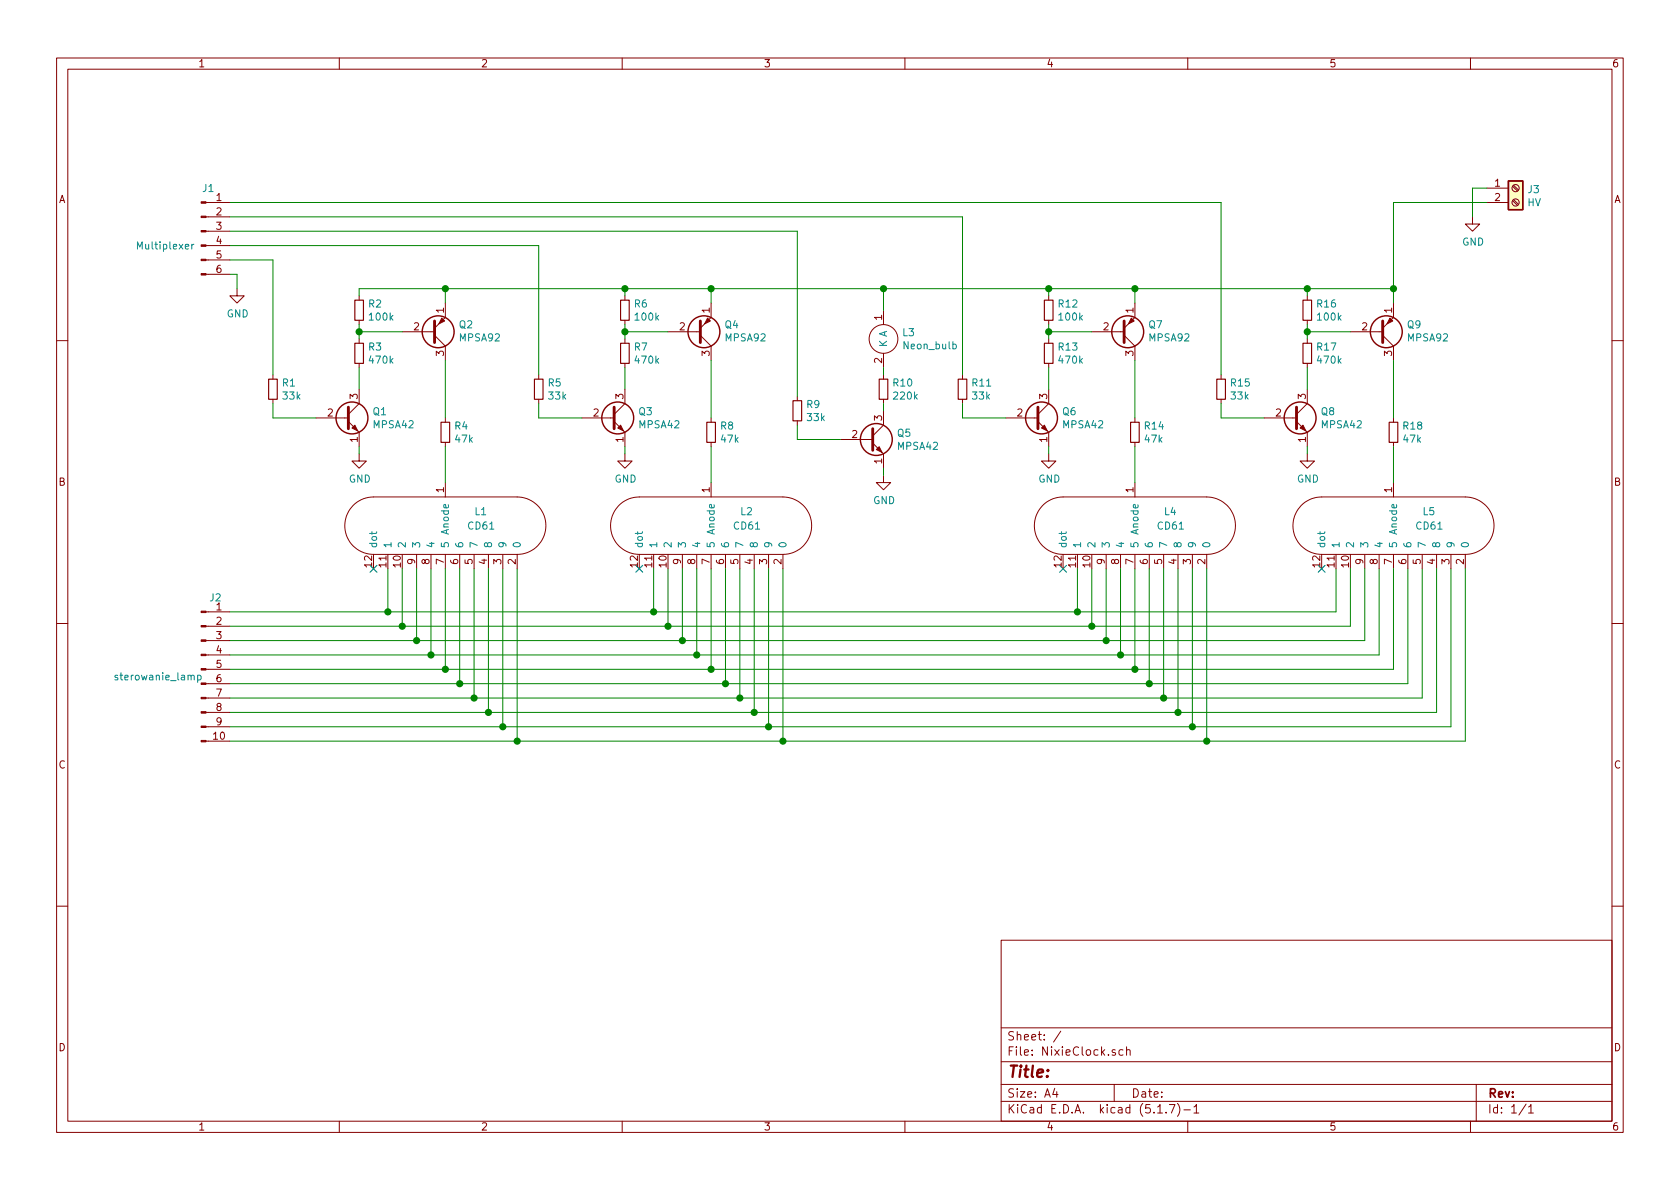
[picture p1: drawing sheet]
EESchema Schematic File Version 4
LIBS:NixieClock-cache
EELAYER 29 0
EELAYER END
$Descr A4 11693 8268
encoding utf-8
Sheet 1 1
Title ""
Date ""
Rev ""
Comp ""
Comment1 ""
Comment2 ""
Comment3 ""
Comment4 ""
$EndDescr
$Comp
L Connector:Conn_01x06_Male J1
U 1 1
P 1400 1600
F 0 "J1" H 1450 1900 50  0000 C CNN
F 1 "Multiplexer" H 1150 1500 50  0000 C CNN
F 2 "Connector_PinHeader_2.54mm:PinHeader_1x06_P2.54mm_Vertical" H 1400 1600 50  0001 C CNN
F 3 "~" H 1400 1600 50  0001 C CNN
	1    1400 1600
	1    0    0    -1  
$EndComp
$Comp
L Transistor_BJT:MPSA42 Q1
U 1 1
P 2400 2900
F 0 "Q1" H 2591 2946 50  0000 L CNN
F 1 "MPSA42" H 2591 2855 50  0000 L CNN
F 2 "Package_TO_SOT_THT:TO-92_Inline" H 2600 2825 50  0001 L CIN
F 3 "http://www.onsemi.com/pub_link/Collateral/MPSA42-D.PDF" H 2400 2900 50  0001 L CNN
	1    2400 2900
	1    0    0    -1  
$EndComp
$Comp
L Device:R_Small R1
U 1 1
P 1900 2700
F 0 "R1" H 1959 2746 50  0000 L CNN
F 1 "33k" H 1959 2655 50  0000 L CNN
F 2 "Resistor_SMD:R_1206_3216Metric_Pad1.42x1.75mm_HandSolder" H 1900 2700 50  0001 C CNN
F 3 "~" H 1900 2700 50  0001 C CNN
	1    1900 2700
	1    0    0    -1  
$EndComp
$Comp
L Device:R_Small R3
U 1 1
P 2500 2450
F 0 "R3" H 2559 2496 50  0000 L CNN
F 1 "470k" H 2559 2405 50  0000 L CNN
F 2 "Resistor_SMD:R_1206_3216Metric_Pad1.42x1.75mm_HandSolder" H 2500 2450 50  0001 C CNN
F 3 "~" H 2500 2450 50  0001 C CNN
	1    2500 2450
	1    0    0    -1  
$EndComp
$Comp
L Device:R_Small R2
U 1 1
P 2500 2150
F 0 "R2" H 2559 2196 50  0000 L CNN
F 1 "100k" H 2559 2105 50  0000 L CNN
F 2 "Resistor_SMD:R_1206_3216Metric_Pad1.42x1.75mm_HandSolder" H 2500 2150 50  0001 C CNN
F 3 "~" H 2500 2150 50  0001 C CNN
	1    2500 2150
	1    0    0    -1  
$EndComp
$Comp
L Device:R_Small R4
U 1 1
P 3100 3000
F 0 "R4" H 3159 3046 50  0000 L CNN
F 1 "47k" H 3159 2955 50  0000 L CNN
F 2 "Resistor_SMD:R_1206_3216Metric_Pad1.42x1.75mm_HandSolder" H 3100 3000 50  0001 C CNN
F 3 "~" H 3100 3000 50  0001 C CNN
	1    3100 3000
	1    0    0    -1  
$EndComp
$Comp
L power:GND #PWR0101
U 1 1
P 2500 3150
F 0 "#PWR0101" H 2500 2900 50  0001 C CNN
F 1 "GND" H 2505 2977 50  0000 C CNN
F 2 "" H 2500 3150 50  0001 C CNN
F 3 "" H 2500 3150 50  0001 C CNN
	1    2500 3150
	1    0    0    -1  
$EndComp
$Comp
L power:GND #PWR0102
U 1 1
P 1650 2000
F 0 "#PWR0102" H 1650 1750 50  0001 C CNN
F 1 "GND" H 1655 1827 50  0000 C CNN
F 2 "" H 1650 2000 50  0001 C CNN
F 3 "" H 1650 2000 50  0001 C CNN
	1    1650 2000
	1    0    0    -1  
$EndComp
Wire Wire Line
	1600 1900 1650 1900
Wire Wire Line
	1650 1900 1650 2000
$Comp
L Transistor_BJT:MPSA92 Q2
U 1 1
P 3000 2300
F 0 "Q2" H 3191 2254 50  0000 L CNN
F 1 "MPSA92" H 3191 2345 50  0000 L CNN
F 2 "Package_TO_SOT_THT:TO-92_Inline" H 3200 2225 50  0001 L CIN
F 3 "http://www.onsemi.com/pub_link/Collateral/MPSA92-D.PDF" H 3000 2300 50  0001 L CNN
	1    3000 2300
	1    0    0    1   
$EndComp
Wire Wire Line
	1900 2800 1900 2900
Wire Wire Line
	1900 2900 2200 2900
Wire Wire Line
	2500 3100 2500 3150
Wire Wire Line
	2500 2700 2500 2550
Wire Wire Line
	2800 2300 2500 2300
Wire Wire Line
	2500 2300 2500 2350
Wire Wire Line
	2500 2250 2500 2300
Connection ~ 2500 2300
Wire Wire Line
	2500 2050 2500 2000
Wire Wire Line
	2500 2000 3100 2000
Wire Wire Line
	3100 2000 3100 2100
Wire Wire Line
	3100 2500 3100 2900
$Comp
L WK_lib:CD61 L1
U 1 1
P 3100 3650
F 0 "L1" H 3300 3750 50  0000 L CNN
F 1 "CD61" H 3250 3650 50  0000 L CNN
F 2 "WK_lib:CD61_nixie" H 3100 3750 50  0001 C CNN
F 3 "" H 3100 3750 50  0001 C CNN
	1    3100 3650
	1    0    0    -1  
$EndComp
Wire Wire Line
	3100 3100 3100 3350
$Comp
L Transistor_BJT:MPSA42 Q3
U 1 1
P 4250 2900
F 0 "Q3" H 4441 2946 50  0000 L CNN
F 1 "MPSA42" H 4441 2855 50  0000 L CNN
F 2 "Package_TO_SOT_THT:TO-92_Inline" H 4450 2825 50  0001 L CIN
F 3 "http://www.onsemi.com/pub_link/Collateral/MPSA42-D.PDF" H 4250 2900 50  0001 L CNN
	1    4250 2900
	1    0    0    -1  
$EndComp
$Comp
L Device:R_Small R5
U 1 1
P 3750 2700
F 0 "R5" H 3809 2746 50  0000 L CNN
F 1 "33k" H 3809 2655 50  0000 L CNN
F 2 "Resistor_SMD:R_1206_3216Metric_Pad1.42x1.75mm_HandSolder" H 3750 2700 50  0001 C CNN
F 3 "~" H 3750 2700 50  0001 C CNN
	1    3750 2700
	1    0    0    -1  
$EndComp
$Comp
L Device:R_Small R7
U 1 1
P 4350 2450
F 0 "R7" H 4409 2496 50  0000 L CNN
F 1 "470k" H 4409 2405 50  0000 L CNN
F 2 "Resistor_SMD:R_1206_3216Metric_Pad1.42x1.75mm_HandSolder" H 4350 2450 50  0001 C CNN
F 3 "~" H 4350 2450 50  0001 C CNN
	1    4350 2450
	1    0    0    -1  
$EndComp
$Comp
L Device:R_Small R6
U 1 1
P 4350 2150
F 0 "R6" H 4409 2196 50  0000 L CNN
F 1 "100k" H 4409 2105 50  0000 L CNN
F 2 "Resistor_SMD:R_1206_3216Metric_Pad1.42x1.75mm_HandSolder" H 4350 2150 50  0001 C CNN
F 3 "~" H 4350 2150 50  0001 C CNN
	1    4350 2150
	1    0    0    -1  
$EndComp
$Comp
L Device:R_Small R8
U 1 1
P 4950 3000
F 0 "R8" H 5009 3046 50  0000 L CNN
F 1 "47k" H 5009 2955 50  0000 L CNN
F 2 "Resistor_SMD:R_1206_3216Metric_Pad1.42x1.75mm_HandSolder" H 4950 3000 50  0001 C CNN
F 3 "~" H 4950 3000 50  0001 C CNN
	1    4950 3000
	1    0    0    -1  
$EndComp
$Comp
L power:GND #PWR0103
U 1 1
P 4350 3150
F 0 "#PWR0103" H 4350 2900 50  0001 C CNN
F 1 "GND" H 4355 2977 50  0000 C CNN
F 2 "" H 4350 3150 50  0001 C CNN
F 3 "" H 4350 3150 50  0001 C CNN
	1    4350 3150
	1    0    0    -1  
$EndComp
$Comp
L Transistor_BJT:MPSA92 Q4
U 1 1
P 4850 2300
F 0 "Q4" H 5041 2254 50  0000 L CNN
F 1 "MPSA92" H 5041 2345 50  0000 L CNN
F 2 "Package_TO_SOT_THT:TO-92_Inline" H 5050 2225 50  0001 L CIN
F 3 "http://www.onsemi.com/pub_link/Collateral/MPSA92-D.PDF" H 4850 2300 50  0001 L CNN
	1    4850 2300
	1    0    0    1   
$EndComp
Wire Wire Line
	3750 2800 3750 2900
Wire Wire Line
	3750 2900 4050 2900
Wire Wire Line
	4350 3100 4350 3150
Wire Wire Line
	4350 2700 4350 2550
Wire Wire Line
	4650 2300 4350 2300
Wire Wire Line
	4350 2300 4350 2350
Wire Wire Line
	4350 2250 4350 2300
Connection ~ 4350 2300
Wire Wire Line
	4350 2050 4350 2000
Wire Wire Line
	4350 2000 4950 2000
Wire Wire Line
	4950 2000 4950 2100
Wire Wire Line
	4950 2500 4950 2900
$Comp
L WK_lib:CD61 L2
U 1 1
P 4950 3650
F 0 "L2" H 5150 3750 50  0000 L CNN
F 1 "CD61" H 5100 3650 50  0000 L CNN
F 2 "WK_lib:CD61_nixie" H 4950 3750 50  0001 C CNN
F 3 "" H 4950 3750 50  0001 C CNN
	1    4950 3650
	1    0    0    -1  
$EndComp
Wire Wire Line
	4950 3100 4950 3350
$Comp
L Transistor_BJT:MPSA42 Q6
U 1 1
P 7200 2900
F 0 "Q6" H 7391 2946 50  0000 L CNN
F 1 "MPSA42" H 7391 2855 50  0000 L CNN
F 2 "Package_TO_SOT_THT:TO-92_Inline" H 7400 2825 50  0001 L CIN
F 3 "http://www.onsemi.com/pub_link/Collateral/MPSA42-D.PDF" H 7200 2900 50  0001 L CNN
	1    7200 2900
	1    0    0    -1  
$EndComp
$Comp
L Device:R_Small R11
U 1 1
P 6700 2700
F 0 "R11" H 6759 2746 50  0000 L CNN
F 1 "33k" H 6759 2655 50  0000 L CNN
F 2 "Resistor_SMD:R_1206_3216Metric_Pad1.42x1.75mm_HandSolder" H 6700 2700 50  0001 C CNN
F 3 "~" H 6700 2700 50  0001 C CNN
	1    6700 2700
	1    0    0    -1  
$EndComp
$Comp
L Device:R_Small R13
U 1 1
P 7300 2450
F 0 "R13" H 7359 2496 50  0000 L CNN
F 1 "470k" H 7359 2405 50  0000 L CNN
F 2 "Resistor_SMD:R_1206_3216Metric_Pad1.42x1.75mm_HandSolder" H 7300 2450 50  0001 C CNN
F 3 "~" H 7300 2450 50  0001 C CNN
	1    7300 2450
	1    0    0    -1  
$EndComp
$Comp
L Device:R_Small R12
U 1 1
P 7300 2150
F 0 "R12" H 7359 2196 50  0000 L CNN
F 1 "100k" H 7359 2105 50  0000 L CNN
F 2 "Resistor_SMD:R_1206_3216Metric_Pad1.42x1.75mm_HandSolder" H 7300 2150 50  0001 C CNN
F 3 "~" H 7300 2150 50  0001 C CNN
	1    7300 2150
	1    0    0    -1  
$EndComp
$Comp
L Device:R_Small R14
U 1 1
P 7900 3000
F 0 "R14" H 7959 3046 50  0000 L CNN
F 1 "47k" H 7959 2955 50  0000 L CNN
F 2 "Resistor_SMD:R_1206_3216Metric_Pad1.42x1.75mm_HandSolder" H 7900 3000 50  0001 C CNN
F 3 "~" H 7900 3000 50  0001 C CNN
	1    7900 3000
	1    0    0    -1  
$EndComp
$Comp
L power:GND #PWR0104
U 1 1
P 7300 3150
F 0 "#PWR0104" H 7300 2900 50  0001 C CNN
F 1 "GND" H 7305 2977 50  0000 C CNN
F 2 "" H 7300 3150 50  0001 C CNN
F 3 "" H 7300 3150 50  0001 C CNN
	1    7300 3150
	1    0    0    -1  
$EndComp
$Comp
L Transistor_BJT:MPSA92 Q7
U 1 1
P 7800 2300
F 0 "Q7" H 7991 2254 50  0000 L CNN
F 1 "MPSA92" H 7991 2345 50  0000 L CNN
F 2 "Package_TO_SOT_THT:TO-92_Inline" H 8000 2225 50  0001 L CIN
F 3 "http://www.onsemi.com/pub_link/Collateral/MPSA92-D.PDF" H 7800 2300 50  0001 L CNN
	1    7800 2300
	1    0    0    1   
$EndComp
Wire Wire Line
	6700 2800 6700 2900
Wire Wire Line
	6700 2900 7000 2900
Wire Wire Line
	7300 3100 7300 3150
Wire Wire Line
	7300 2700 7300 2550
Wire Wire Line
	7600 2300 7300 2300
Wire Wire Line
	7300 2300 7300 2350
Wire Wire Line
	7300 2250 7300 2300
Connection ~ 7300 2300
Wire Wire Line
	7300 2050 7300 2000
Wire Wire Line
	7300 2000 7900 2000
Wire Wire Line
	7900 2000 7900 2100
Wire Wire Line
	7900 2500 7900 2900
$Comp
L WK_lib:CD61 L4
U 1 1
P 7900 3650
F 0 "L4" H 8100 3750 50  0000 L CNN
F 1 "CD61" H 8050 3650 50  0000 L CNN
F 2 "WK_lib:CD61_nixie" H 7900 3750 50  0001 C CNN
F 3 "" H 7900 3750 50  0001 C CNN
	1    7900 3650
	1    0    0    -1  
$EndComp
Wire Wire Line
	7900 3100 7900 3350
$Comp
L Transistor_BJT:MPSA42 Q8
U 1 1
P 9000 2900
F 0 "Q8" H 9191 2946 50  0000 L CNN
F 1 "MPSA42" H 9191 2855 50  0000 L CNN
F 2 "Package_TO_SOT_THT:TO-92_Inline" H 9200 2825 50  0001 L CIN
F 3 "http://www.onsemi.com/pub_link/Collateral/MPSA42-D.PDF" H 9000 2900 50  0001 L CNN
	1    9000 2900
	1    0    0    -1  
$EndComp
$Comp
L Device:R_Small R15
U 1 1
P 8500 2700
F 0 "R15" H 8559 2746 50  0000 L CNN
F 1 "33k" H 8559 2655 50  0000 L CNN
F 2 "Resistor_SMD:R_1206_3216Metric_Pad1.42x1.75mm_HandSolder" H 8500 2700 50  0001 C CNN
F 3 "~" H 8500 2700 50  0001 C CNN
	1    8500 2700
	1    0    0    -1  
$EndComp
$Comp
L Device:R_Small R17
U 1 1
P 9100 2450
F 0 "R17" H 9159 2496 50  0000 L CNN
F 1 "470k" H 9159 2405 50  0000 L CNN
F 2 "Resistor_SMD:R_1206_3216Metric_Pad1.42x1.75mm_HandSolder" H 9100 2450 50  0001 C CNN
F 3 "~" H 9100 2450 50  0001 C CNN
	1    9100 2450
	1    0    0    -1  
$EndComp
$Comp
L Device:R_Small R16
U 1 1
P 9100 2150
F 0 "R16" H 9159 2196 50  0000 L CNN
F 1 "100k" H 9159 2105 50  0000 L CNN
F 2 "Resistor_SMD:R_1206_3216Metric_Pad1.42x1.75mm_HandSolder" H 9100 2150 50  0001 C CNN
F 3 "~" H 9100 2150 50  0001 C CNN
	1    9100 2150
	1    0    0    -1  
$EndComp
$Comp
L Device:R_Small R18
U 1 1
P 9700 3000
F 0 "R18" H 9759 3046 50  0000 L CNN
F 1 "47k" H 9759 2955 50  0000 L CNN
F 2 "Resistor_SMD:R_1206_3216Metric_Pad1.42x1.75mm_HandSolder" H 9700 3000 50  0001 C CNN
F 3 "~" H 9700 3000 50  0001 C CNN
	1    9700 3000
	1    0    0    -1  
$EndComp
$Comp
L power:GND #PWR0105
U 1 1
P 9100 3150
F 0 "#PWR0105" H 9100 2900 50  0001 C CNN
F 1 "GND" H 9105 2977 50  0000 C CNN
F 2 "" H 9100 3150 50  0001 C CNN
F 3 "" H 9100 3150 50  0001 C CNN
	1    9100 3150
	1    0    0    -1  
$EndComp
$Comp
L Transistor_BJT:MPSA92 Q9
U 1 1
P 9600 2300
F 0 "Q9" H 9791 2254 50  0000 L CNN
F 1 "MPSA92" H 9791 2345 50  0000 L CNN
F 2 "Package_TO_SOT_THT:TO-92_Inline" H 9800 2225 50  0001 L CIN
F 3 "http://www.onsemi.com/pub_link/Collateral/MPSA92-D.PDF" H 9600 2300 50  0001 L CNN
	1    9600 2300
	1    0    0    1   
$EndComp
Wire Wire Line
	8500 2800 8500 2900
Wire Wire Line
	8500 2900 8800 2900
Wire Wire Line
	9100 3100 9100 3150
Wire Wire Line
	9100 2700 9100 2550
Wire Wire Line
	9400 2300 9100 2300
Wire Wire Line
	9100 2300 9100 2350
Wire Wire Line
	9100 2250 9100 2300
Connection ~ 9100 2300
Wire Wire Line
	9100 2050 9100 2000
Wire Wire Line
	9100 2000 9700 2000
Wire Wire Line
	9700 2000 9700 2100
Wire Wire Line
	9700 2500 9700 2900
$Comp
L WK_lib:CD61 L5
U 1 1
P 9700 3650
F 0 "L5" H 9900 3750 50  0000 L CNN
F 1 "CD61" H 9850 3650 50  0000 L CNN
F 2 "WK_lib:CD61_nixie" H 9700 3750 50  0001 C CNN
F 3 "" H 9700 3750 50  0001 C CNN
	1    9700 3650
	1    0    0    -1  
$EndComp
Wire Wire Line
	9700 3100 9700 3350
Wire Wire Line
	1600 1800 1900 1800
Wire Wire Line
	1900 1800 1900 2600
Wire Wire Line
	1600 1700 3750 1700
Wire Wire Line
	3750 1700 3750 2600
Wire Wire Line
	1600 1500 6700 1500
Wire Wire Line
	6700 1500 6700 2600
Wire Wire Line
	1600 1400 8500 1400
Wire Wire Line
	8500 1400 8500 2600
$Comp
L WK_lib:Neon_bulb L3
U 1 1
P 6150 2350
F 0 "L3" H 6278 2396 50  0000 L CNN
F 1 "Neon_bulb" H 6278 2305 50  0000 L CNN
F 2 "WK_lib:neon_lamp" H 6500 2350 50  0001 C CNN
F 3 "" H 6500 2350 50  0001 C CNN
	1    6150 2350
	1    0    0    -1  
$EndComp
$Comp
L Transistor_BJT:MPSA42 Q5
U 1 1
P 6050 3050
F 0 "Q5" H 6241 3096 50  0000 L CNN
F 1 "MPSA42" H 6241 3005 50  0000 L CNN
F 2 "Package_TO_SOT_THT:TO-92_Inline" H 6250 2975 50  0001 L CIN
F 3 "http://www.onsemi.com/pub_link/Collateral/MPSA42-D.PDF" H 6050 3050 50  0001 L CNN
	1    6050 3050
	1    0    0    -1  
$EndComp
$Comp
L Device:R_Small R9
U 1 1
P 5550 2850
F 0 "R9" H 5609 2896 50  0000 L CNN
F 1 "33k" H 5609 2805 50  0000 L CNN
F 2 "Resistor_SMD:R_1206_3216Metric_Pad1.42x1.75mm_HandSolder" H 5550 2850 50  0001 C CNN
F 3 "~" H 5550 2850 50  0001 C CNN
	1    5550 2850
	1    0    0    -1  
$EndComp
$Comp
L Device:R_Small R10
U 1 1
P 6150 2700
F 0 "R10" H 6209 2746 50  0000 L CNN
F 1 "220k" H 6209 2655 50  0000 L CNN
F 2 "Resistor_SMD:R_1206_3216Metric_Pad1.42x1.75mm_HandSolder" H 6150 2700 50  0001 C CNN
F 3 "~" H 6150 2700 50  0001 C CNN
	1    6150 2700
	1    0    0    -1  
$EndComp
$Comp
L power:GND #PWR0106
U 1 1
P 6150 3300
F 0 "#PWR0106" H 6150 3050 50  0001 C CNN
F 1 "GND" H 6155 3127 50  0000 C CNN
F 2 "" H 6150 3300 50  0001 C CNN
F 3 "" H 6150 3300 50  0001 C CNN
	1    6150 3300
	1    0    0    -1  
$EndComp
Wire Wire Line
	5550 2950 5550 3050
Wire Wire Line
	5550 3050 5850 3050
Wire Wire Line
	6150 3250 6150 3300
Wire Wire Line
	6150 2600 6150 2550
Wire Wire Line
	6150 2850 6150 2800
Wire Wire Line
	1600 1600 5550 1600
Wire Wire Line
	5550 1600 5550 2750
Wire Wire Line
	6150 2150 6150 2000
Wire Wire Line
	6150 2000 4950 2000
Connection ~ 4950 2000
Wire Wire Line
	6150 2000 7300 2000
Connection ~ 6150 2000
Connection ~ 7300 2000
Wire Wire Line
	7900 2000 9100 2000
Connection ~ 7900 2000
Connection ~ 9100 2000
Wire Wire Line
	4350 2000 3100 2000
Connection ~ 4350 2000
Connection ~ 3100 2000
Wire Wire Line
	9700 1400 9700 2000
Connection ~ 9700 2000
NoConn ~ 2600 3950
NoConn ~ 4450 3950
NoConn ~ 7400 3950
NoConn ~ 9200 3950
$Comp
L Connector:Conn_01x10_Male J2
U 1 1
P 1400 4650
F 0 "J2" H 1500 5150 50  0000 C CNN
F 1 "sterowanie_lamp" H 1100 4600 50  0000 C CNN
F 2 "Connector_PinHeader_2.54mm:PinHeader_1x10_P2.54mm_Vertical" H 1400 4650 50  0001 C CNN
F 3 "~" H 1400 4650 50  0001 C CNN
	1    1400 4650
	1    0    0    -1  
$EndComp
Wire Wire Line
	2700 4250 2700 3950
Wire Wire Line
	2800 4350 2800 3950
Wire Wire Line
	2900 4450 2900 3950
Wire Wire Line
	3000 4550 3000 3950
Wire Wire Line
	3100 4650 3100 3950
Wire Wire Line
	3200 4750 3200 3950
Wire Wire Line
	3300 4850 3300 3950
Wire Wire Line
	3400 4950 3400 3950
Wire Wire Line
	3500 3950 3500 5050
Wire Wire Line
	3600 5150 3600 3950
Wire Wire Line
	2700 4250 4550 4250
Wire Wire Line
	4550 4250 4550 3950
Connection ~ 2700 4250
Wire Wire Line
	4550 4250 7500 4250
Wire Wire Line
	7500 4250 7500 3950
Connection ~ 4550 4250
Wire Wire Line
	7500 4250 9300 4250
Wire Wire Line
	9300 4250 9300 3950
Connection ~ 7500 4250
Wire Wire Line
	2800 4350 4650 4350
Wire Wire Line
	4650 4350 4650 3950
Connection ~ 2800 4350
Wire Wire Line
	4650 4350 7600 4350
Wire Wire Line
	7600 4350 7600 3950
Connection ~ 4650 4350
Wire Wire Line
	7600 4350 9400 4350
Wire Wire Line
	9400 4350 9400 3950
Connection ~ 7600 4350
Wire Wire Line
	9500 3950 9500 4450
Wire Wire Line
	9500 4450 7700 4450
Connection ~ 2900 4450
Wire Wire Line
	9600 4550 9600 3950
Connection ~ 3000 4550
Wire Wire Line
	9700 3950 9700 4650
Connection ~ 3100 4650
Wire Wire Line
	3200 4750 5050 4750
Wire Wire Line
	9800 4750 9800 3950
Connection ~ 3200 4750
Wire Wire Line
	9900 3950 9900 4850
Wire Wire Line
	9900 4850 8100 4850
Connection ~ 3300 4850
Wire Wire Line
	3400 4950 5250 4950
Wire Wire Line
	10000 4950 10000 3950
Connection ~ 3400 4950
Wire Wire Line
	10100 3950 10100 5050
Wire Wire Line
	10100 5050 8300 5050
Connection ~ 3500 5050
Wire Wire Line
	3600 5150 5450 5150
Wire Wire Line
	10200 5150 10200 3950
Connection ~ 3600 5150
Wire Wire Line
	7700 3950 7700 4450
Connection ~ 7700 4450
Wire Wire Line
	7700 4450 4750 4450
Wire Wire Line
	9700 4650 7900 4650
Wire Wire Line
	3000 4550 4850 4550
Wire Wire Line
	7800 3950 7800 4550
Connection ~ 7800 4550
Wire Wire Line
	7800 4550 9600 4550
Wire Wire Line
	7900 3950 7900 4650
Connection ~ 7900 4650
Wire Wire Line
	7900 4650 4950 4650
Wire Wire Line
	8000 3950 8000 4750
Connection ~ 8000 4750
Wire Wire Line
	8000 4750 9800 4750
Wire Wire Line
	8100 3950 8100 4850
Connection ~ 8100 4850
Wire Wire Line
	8100 4850 5150 4850
Wire Wire Line
	8200 3950 8200 4950
Connection ~ 8200 4950
Wire Wire Line
	8200 4950 10000 4950
Wire Wire Line
	8300 3950 8300 5050
Connection ~ 8300 5050
Wire Wire Line
	8300 5050 5350 5050
Wire Wire Line
	8400 5150 8400 3950
Connection ~ 8400 5150
Wire Wire Line
	8400 5150 10200 5150
Wire Wire Line
	4750 3950 4750 4450
Connection ~ 4750 4450
Wire Wire Line
	4750 4450 2900 4450
Wire Wire Line
	4850 3950 4850 4550
Connection ~ 4850 4550
Wire Wire Line
	4850 4550 7800 4550
Wire Wire Line
	4950 3950 4950 4650
Connection ~ 4950 4650
Wire Wire Line
	4950 4650 3100 4650
Wire Wire Line
	5050 3950 5050 4750
Connection ~ 5050 4750
Wire Wire Line
	5050 4750 8000 4750
Wire Wire Line
	5150 3950 5150 4850
Connection ~ 5150 4850
Wire Wire Line
	5150 4850 3300 4850
Wire Wire Line
	5250 3950 5250 4950
Connection ~ 5250 4950
Wire Wire Line
	5250 4950 8200 4950
Wire Wire Line
	5350 3950 5350 5050
Connection ~ 5350 5050
Wire Wire Line
	5350 5050 3500 5050
Wire Wire Line
	5450 3950 5450 5150
Connection ~ 5450 5150
Wire Wire Line
	5450 5150 8400 5150
Wire Wire Line
	1600 4250 2700 4250
Wire Wire Line
	1600 4350 2800 4350
Wire Wire Line
	1600 4450 2900 4450
Wire Wire Line
	1600 4550 3000 4550
Wire Wire Line
	1600 4650 3100 4650
Wire Wire Line
	1600 4750 3200 4750
Wire Wire Line
	1600 4850 3300 4850
Wire Wire Line
	1600 4950 3400 4950
Wire Wire Line
	1600 5050 3500 5050
Wire Wire Line
	1600 5150 3600 5150
$Comp
L Connector:Screw_Terminal_01x02 J3
U 1 1
P 10550 1300
F 0 "J3" H 10630 1292 50  0000 L CNN
F 1 "HV" H 10630 1201 50  0000 L CNN
F 2 "WK_lib:TerminalBlock_bornier-2_P5.08mm" H 10550 1300 50  0001 C CNN
F 3 "~" H 10550 1300 50  0001 C CNN
	1    10550 1300
	1    0    0    -1  
$EndComp
Wire Wire Line
	10250 1300 10350 1300
$Comp
L power:GND #PWR0107
U 1 1
P 10250 1500
F 0 "#PWR0107" H 10250 1250 50  0001 C CNN
F 1 "GND" H 10255 1327 50  0000 C CNN
F 2 "" H 10250 1500 50  0001 C CNN
F 3 "" H 10250 1500 50  0001 C CNN
	1    10250 1500
	1    0    0    -1  
$EndComp
Wire Wire Line
	10350 1400 9700 1400
Wire Wire Line
	10250 1300 10250 1500
$EndSCHEMATC
